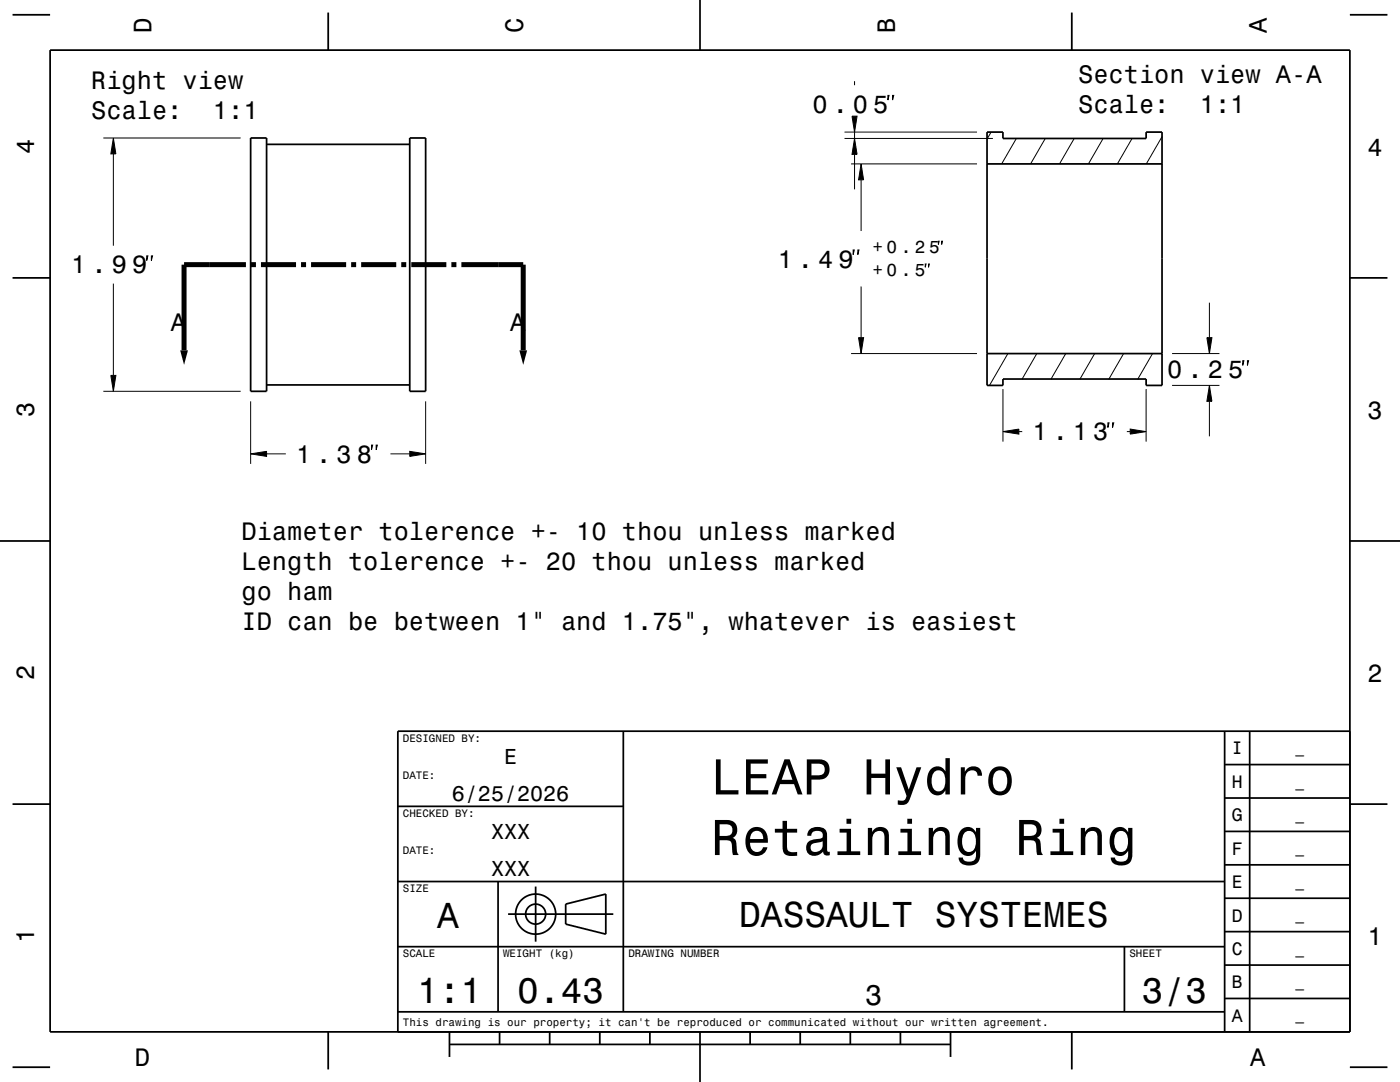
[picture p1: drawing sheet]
<svg xmlns="http://www.w3.org/2000/svg" width="279mm" height="216mm" viewBox="0 0 279 216" stroke-linecap="round" stroke-linejoin="round" font-family="sans-serif">
<g fill="none" stroke="#000" stroke-width=".2">
<path d="M170.5 16.2v.8M177.2 19h.2l-.2 1zM178.1 19h.3l-.3 1zM20.6 27.5h27.4M22.6 27.5l.5 3.2h-1zM22.6 30.7v18.3M168.5 27.6h29.7M168.5 26.4h26.5M169.8 32.7h25.2M170 23.2h1l-.5 3.2zM170.5 27.6l.5 3.2h-1zM170.5 26.4v1.2"/>
<path d="M170.5 30.8v7M171.8 32.7l.5 3.2h-1zM171.8 35.9v10.2M197.8 26.4l-.8 1.4M202.8 27.6l-2.9 5.1M208.6 27.6l-2.9 5.1M214.4 27.6l-3 5.1M220.2 27.6l-3 5.1M225.9 27.6l-2.9 5.1M231.9 27.3l-3.1 5.4M22.6 56.6v18.3M29.3 51.1h.2l-.2 .9z"/>
<path d="M30.2 51.1h.2l-.2 .9zM170.3 49.9h.2l-.2 .9zM171.2 49.9h.2l-.2 .9zM171.8 57.2v10.2M184.7 52.7h.1l-.1 .6zM185.3 52.7h.2l-.2 .6zM187.3 48.1h.1l-.1 .7zM187.9 48.1h.2l-.2 .7zM20.6 78.1h27.4M22.1 74.9h1l-.5 3.2zM169.8 70.6h25.2M171.3 67.4h1l-.5 3.2z"/>
<path d="M200.2 77.6v10.5M201.1 70.6l-3.6 6.3M206.9 70.6l-2.9 5M212.7 70.6l-2.9 5M218.5 70.6l-3 5M224.2 70.6l-2.9 5M228.7 77.6v10.5M230 70.6l-2.9 5M233.9 70.6h9.5M233.9 76.9h9.5M240.9 67.4h1l-.5 3.2zM241.4 76.9l.5 3.2h-1z"/>
<path d="M241.4 60.4v7M248 72h.3l-.3 .9zM249 72h.2l-.2 .9zM50 90.6l3.2-.5v1zM50 80.1v12.5M53.2 90.6h3.8M74.1 88.8h.3l-.3 1zM75.1 88.8h.2l-.2 1zM77.9 90.6h3.9M81.8 90.1l3.1 .5-3.1 .5zM84.9 80.1v12.5M200.2 86.1l3.1-.5v1z"/>
<path d="M203.3 86.1h.7M221.1 84.4h.2l-.2 .9zM222 84.4h.3l-.3 .9zM224.9 86.1h.7M225.6 85.6l3.1 .5-3.1 .5zM241.4 80.1v7"/>
</g>
<g fill="none" stroke="#000" stroke-width=".35">
<path d="M2.5 2.9h7.5M10 10h259.4v195.9h-259.4zM65.5 2.5v7.5M139.7 0v10M213.9 2.5v7.5M269.4 2.9h7.5M50 27.5h3.2v50.6h-3.2zM53.2 28.8h28.6M81.8 27.5h3.1v50.6h-3.1zM197 32.7h34.9M197 26.4h3.2v1.2h28.5v-1.2h3.2v50.5h-3.2v-1.3h-28.5v1.3h-3.2zM2.5 55.4h7.5"/>
<path d="M269.4 55.4h7.5M53.2 76.8h28.6M197 70.6h34.9M0 107.9h10M269.4 107.9h10M124.4 145.9v56M244.4 159.2h25M244.4 152.6h25M244.4 145.9v60M249.4 145.9v60M269.4 145.9h-190v60M2.5 160.5h7.5"/>
<path d="M79.4 175.9h165M79.4 160.9h45M99.4 175.9v26M106.9 176.9v11M244.4 179.2h25M244.4 172.6h25M244.4 165.9h25M269.4 160.5h7.5M79.4 188.9h165M101.4 182.4h21M112.9 180.4l8-2v8l-8-2zM224.4 188.9v13"/>
<path d="M244.4 199.2h25M244.4 192.6h25M244.4 185.9h25M2.5 213h7.5M65.5 205.9v7.5M79.4 201.9h165M89.7 208.4h100M89.7 205.9v5M99.7 205.9v2.5M109.7 205.9v2.5M119.7 205.9v2.5M129.7 205.9v2.5"/>
<path d="M139.7 205.9v10M149.7 205.9v2.5M159.7 205.9v2.5M169.7 205.9v2.5M179.7 205.9v2.5M189.7 205.9v5M213.9 205.9v7.5M269.4 213h7.5"/>
<circle cx="106.9" cy="182.4" r="2"/>
<circle cx="106.9" cy="182.4" r="4"/>
</g>
<path d="M49.1 52.8h-12.4v17.1M50.1 52.8h1M52.1 52.8h7M60.1 52.8h1M62.1 52.8h7M70.1 52.8h1M72.1 52.8h7M80.1 52.8h1M82.1 52.8h7M90.1 52.8h1M92.1 52.8h12.3v17.1" fill="none" stroke="#000" stroke-width="1" stroke-linecap="butt"/>
<g fill="#000">
<path d="M22.6 27.5l.5 3.2h-1z" fill-rule="evenodd"/>
<path d="M170 23.2h1l-.5 3.2z" fill-rule="evenodd"/>
<path d="M170.5 27.6l.5 3.2h-1z" fill-rule="evenodd"/>
<path d="M171.8 32.7l.5 3.2h-1z" fill-rule="evenodd"/>
<path d="M22.1 74.9h1l-.5 3.2z" fill-rule="evenodd"/>
<path d="M36 69.9h1.5l-.8 2.9z" fill-rule="evenodd"/>
<path d="M103.6 69.9h1.6l-.8 2.9z" fill-rule="evenodd"/>
<path d="M171.3 67.4h1l-.5 3.2z" fill-rule="evenodd"/>
<path d="M240.9 67.4h1l-.5 3.2z" fill-rule="evenodd"/>
<path d="M50 90.6l3.2-.5v1z" fill-rule="evenodd"/>
<path d="M81.8 90.1l3.1 .5-3.1 .5z" fill-rule="evenodd"/>
<path d="M200.2 86.1l3.1-.5v1z" fill-rule="evenodd"/>
<path d="M225.6 85.6l3.1 .5-3.1 .5z" fill-rule="evenodd"/>
<path d="M241.4 76.9l.5 3.2h-1z" fill-rule="evenodd"/>
</g>
<g font-size="10.1">
<text x="141.9" y="158.5">LEAP Hydro</text>
<text x="141.9" y="170.6">Retaining Ring</text>
</g>
<g font-size="7.2">
<text x="87.2" y="185.2">A</text>
<text x="147.5" y="185">DASSAULT SYSTEMES</text>
<text x="83.2" y="200.2">1:1</text>
<text x="103.2" y="200.2">0.43</text>
<text x="227.9" y="200.2">3/3</text>
</g>
<text font-size="5.8" x="172.7" y="200.5">3</text>
<g font-size="5">
<text x="30.2" y="6.5" transform="rotate(-90 30.2 6.5)">D</text>
<text x="104.4" y="6.5" transform="rotate(-90 104.4 6.5)">C</text>
<text x="178.6" y="6.5" transform="rotate(-90 178.6 6.5)">B</text>
<text x="252.8" y="6.5" transform="rotate(-90 252.8 6.5)">A</text>
<text x="18.2" y="17.7">Right view</text>
<text x="215.2" y="16.5">Section view A-A</text>
<text x="18.2" y="23.7">Scale:</text>
<text x="42.5" y="23.7">1:1</text>
<text x="162.1" y="22.5">0 . 0 5</text>
<text x="215.2" y="22.5">Scale:</text>
<text x="239.5" y="22.5">1:1</text>
<text x="6.8" y="30.7" transform="rotate(-90 6.8 30.7)">4</text>
<text x="272.9" y="31">4</text>
<text x="155.2" y="53.4">1 . 4 9</text>
<text x="14.2" y="54.6">1 . 9 9</text>
<text x="34.1" y="66.1">A</text>
<text x="101.8" y="66.1">A</text>
<text x="233" y="75.5">0 . 2 5</text>
<text x="6.8" y="83.2" transform="rotate(-90 6.8 83.2)">3</text>
<text x="272.9" y="83.5">3</text>
<text x="206" y="87.9">1 . 1 3</text>
<text x="59.1" y="92.3">1 . 3 8</text>
<text x="48.2" y="107.7">Diameter tolerence +- 10 thou unless marked</text>
<text x="48.2" y="113.7">Length tolerence +- 20 thou unless marked</text>
<text x="48.2" y="119.8">go ham</text>
<text x="48.2" y="125.8">ID can be between 1&quot; and 1.75&quot;, whatever is easiest</text>
<text x="6.8" y="135.7" transform="rotate(-90 6.8 135.7)">2</text>
<text x="272.9" y="136">2</text>
<text x="6.8" y="188.2" transform="rotate(-90 6.8 188.2)">1</text>
<text x="272.9" y="188.5">1</text>
<text x="26.9" y="212.7">D</text>
<text x="249.5" y="212.7">A</text>
</g>
<g font-size="4.3">
<text x="100.6" y="152.4">E</text>
<text x="90.2" y="159.9">6/25/2026</text>
<text x="98" y="167.4">XXX</text>
<text x="98" y="174.9">XXX</text>
</g>
<g font-size="3.6">
<text x="245.8" y="150.5">I</text>
<text x="245.8" y="157.2">H</text>
<text x="245.8" y="163.9">G</text>
<text x="245.8" y="170.5">F</text>
<text x="245.8" y="177.2">E</text>
<text x="245.8" y="183.9">D</text>
<text x="245.8" y="190.5">C</text>
<text x="245.8" y="197.2">B</text>
<text x="245.8" y="203.9">A</text>
</g>
<g font-size="3.5">
<text x="174.1" y="50.6">+ 0 . 2 5</text>
<text x="174.1" y="55.1">+ 0 . 5</text>
</g>
<g font-size="2.9">
<text x="258.5" y="150.3">_</text>
<text x="258.5" y="156.9">_</text>
<text x="258.5" y="163.6">_</text>
<text x="258.5" y="170.3">_</text>
<text x="258.5" y="176.9">_</text>
<text x="258.5" y="183.6">_</text>
<text x="258.5" y="190.3">_</text>
<text x="258.5" y="196.9">_</text>
<text x="258.5" y="203.6">_</text>
</g>
<g font-size="2.2">
<text x="80.4" y="148">DESIGNED BY:</text>
<text x="80.4" y="155.5">DATE:</text>
<text x="80.4" y="163">CHECKED BY:</text>
<text x="80.4" y="170.5">DATE:</text>
<text x="80.4" y="178">SIZE</text>
<text x="80.4" y="191">SCALE</text>
<text x="100.4" y="191">WEIGHT (kg)</text>
<text x="125.4" y="191">DRAWING NUMBER</text>
<text x="225.4" y="191">SHEET</text>
<text x="80.4" y="204.7">This drawing is our property; it can't be reproduced or communicated without our written agreement.</text>
</g>
</svg>
